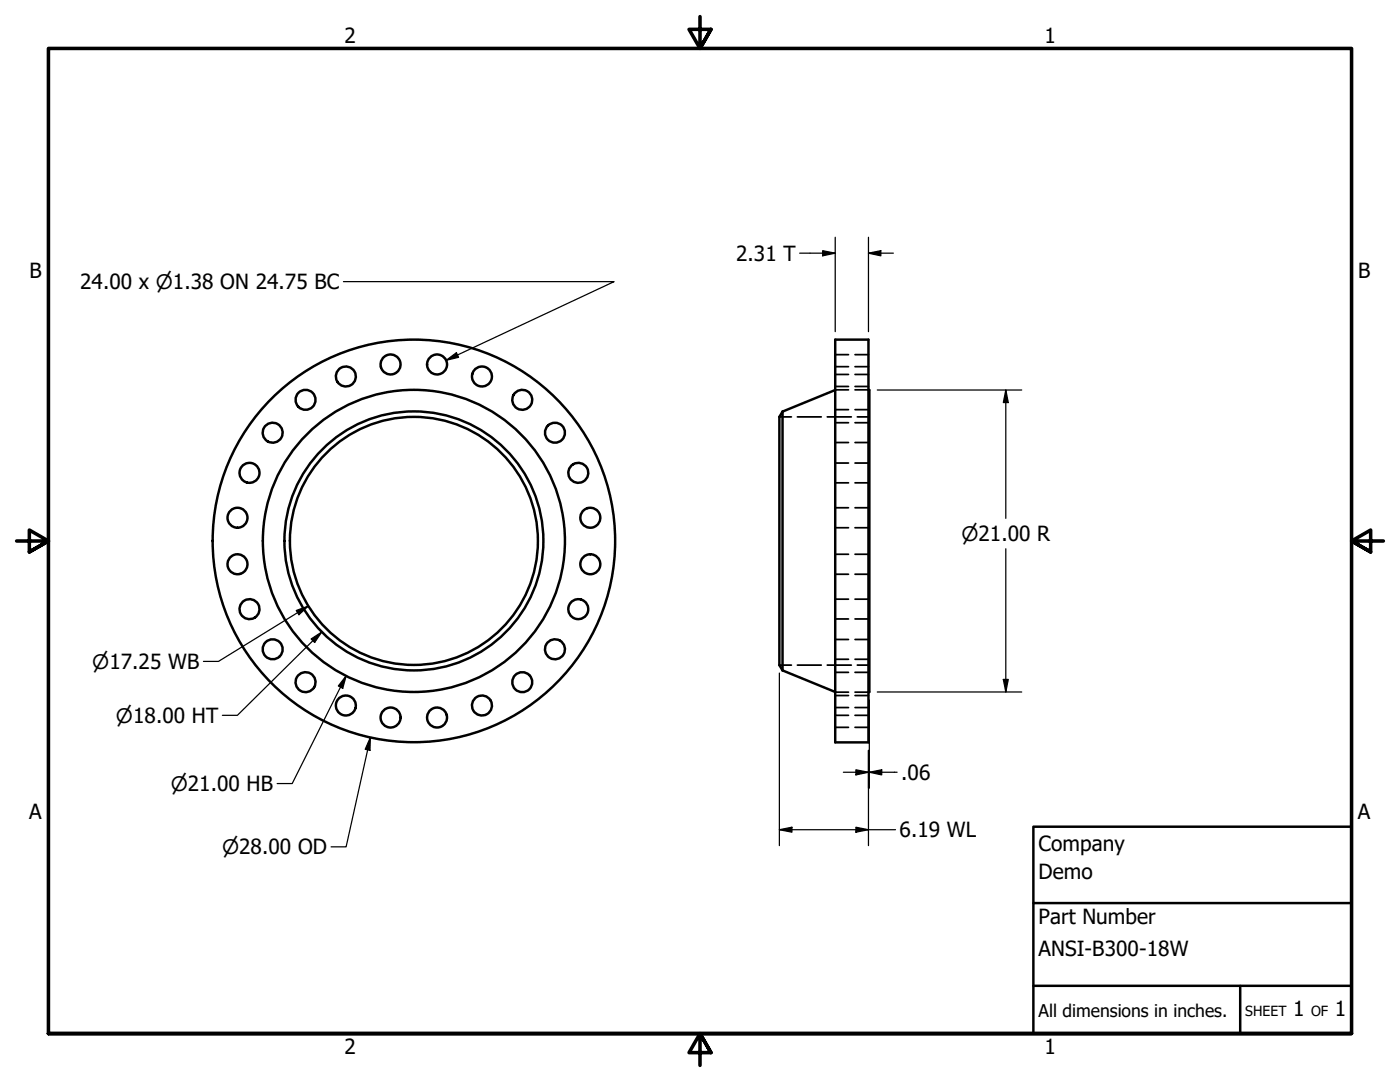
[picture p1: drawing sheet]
<svg xmlns="http://www.w3.org/2000/svg" width="279mm" height="216mm" viewBox="0 0 279 216" stroke-linecap="round" stroke-linejoin="round" font-family="sans-serif">
<!-- layer: Visible (ANSI) -->
<g fill="none" stroke="#000" stroke-width=".49">
<path d="M166.7 67.8h6.6v80.3h-6.6zM166.7 77.8l-10.5 4.3M173.3 77.8h.2v60.3h-.2M156.2 82.1v51.7M156.2 82.1l-.7 1.1v49.5l.7 1.1M156.2 133.8l10.5 4.3"/>
<circle cx="61" cy="79.8" r="1.99"/>
<circle cx="69" cy="75.1" r="1.99"/>
<circle cx="77.9" cy="72.7" r="1.99"/>
<circle cx="87.2" cy="72.7" r="1.99"/>
<circle cx="96.2" cy="75.1" r="1.99"/>
<circle cx="104.2" cy="79.8" r="1.99"/>
<circle cx="49.8" cy="94.4" r="1.99"/>
<circle cx="54.4" cy="86.3" r="1.99"/>
<circle cx="110.8" cy="86.3" r="1.99"/>
<circle cx="115.4" cy="94.4" r="1.99"/>
<circle cx="47.4" cy="112.6" r="1.99"/>
<circle cx="47.4" cy="103.3" r="1.99"/>
<circle cx="82.6" cy="107.9" r="25.8"/>
<circle cx="82.6" cy="107.9" r="24.8"/>
<circle cx="82.6" cy="107.9" r="30.1"/>
<circle cx="82.6" cy="107.9" r="40.2"/>
<circle cx="117.8" cy="112.6" r="1.99"/>
<circle cx="117.8" cy="103.3" r="1.99"/>
<circle cx="49.8" cy="121.5" r="1.99"/>
<circle cx="54.4" cy="129.6" r="1.99"/>
<circle cx="61" cy="136.1" r="1.99"/>
<circle cx="104.2" cy="136.1" r="1.99"/>
<circle cx="110.8" cy="129.6" r="1.99"/>
<circle cx="115.4" cy="121.5" r="1.99"/>
<circle cx="69" cy="140.8" r="1.99"/>
<circle cx="77.9" cy="143.2" r="1.99"/>
<circle cx="87.2" cy="143.2" r="1.99"/>
<circle cx="96.2" cy="140.8" r="1.99"/>
</g>
<!-- layer: Hidden (ANSI) -->
<g fill="none" stroke="#000" stroke-width=".35">
<path d="M166.7 77.1h2.6M166.7 73.2h2.6M166.7 77.8h2.6M166.7 74.7h2.6M166.7 70.8h2.6M170.6 77.1h2.7M170.6 73.2h2.7M170.6 77.8h2.7M170.6 74.7h2.7M170.6 70.8h2.7M155.5 83.2h2.4M159.1 83.2h4.8"/>
<path d="M165.1 83.2h4.8M166.7 81.7h2.6M166.7 88.3h2.6M166.7 84.3h2.6M166.7 96.3h2.6M166.7 92.4h2.6M170.6 81.7h2.7M170.6 88.3h2.7M170.6 84.3h2.7M170.6 96.3h2.7M170.6 92.4h2.7M171.1 83.2h2.4"/>
<path d="M166.7 105.3h2.6M166.7 101.3h2.6M166.7 114.6h2.6M166.7 110.6h2.6M166.7 119.6h2.6M170.6 105.3h2.7M170.6 101.3h2.7M170.6 114.6h2.7M170.6 110.6h2.7M170.6 119.6h2.7M155.5 132.7h2.4M159.1 132.7h4.8"/>
<path d="M165.1 132.7h4.8M166.7 123.5h2.6M166.7 131.6h2.6M166.7 127.6h2.6M166.7 138.1h2.6M166.7 134.2h2.6M166.7 138.8h2.6M170.6 123.5h2.7M170.6 131.6h2.7M170.6 127.6h2.7M170.6 138.1h2.7M170.6 134.2h2.7"/>
<path d="M170.6 138.8h2.7M171.1 132.7h2.4M166.7 142.7h2.6M166.7 145.1h2.6M166.7 141.2h2.6M170.6 142.7h2.7M170.6 145.1h2.7M170.6 141.2h2.7"/>
</g>
<!-- layer: Border (ANSI) -->
<path d="M139.7 3.3v6.4l-2.2-3.8h4.4l-2.2 3.8 2.2-3.8M3.3 107.9h6.4l-3.8-2.1v4.3l3.8-2.2-3.8 2.2M276.1 107.9h-6.4l3.8-2.1v4.3l-3.8-2.2 3.8 2.2M9.7 206.2v-196.5h260v196.5h-260h260M141.9 210l-2.2-3.8 2.2 3.8h-4.4l2.2-3.8v6.4" fill="none" stroke="#000" stroke-width=".71"/>
<!-- layer: Title (ANSI) -->
<path d="M206.2 165h63.5v41.2h-63.5zM206.2 196.7h63.5M206.2 180.2h63.5M247.5 196.7v9.5" fill="none" stroke="#000" stroke-width=".49"/>
<!-- layer: Dimension (ANSI) -->
<g fill="none" stroke="#000" stroke-width=".25">
<path d="M68.5 56.2h54.1l-33.6 15.7M159.6 50.5h7.1M164.2 50l2.5 .5-2.5 .5zM166.7 47.3v18.9M173.3 50.5l2.5-.5v1zM173.3 50.5h5M173.3 47.3v18.9M89 71.9l2.1-1.5 .4 .9zM175.1 77.8h28.8M200.7 77.8l.5 2.5h-1zM200.7 77.8v25.6M200.7 109.5v28.6"/>
<path d="M59.1 121.8l2.4-.9-1.8 1.8zM61.5 120.9l-17.9 11.1h-3M62.1 127.5l2.1-1.4-1.4 2.1zM64.2 126.1l-16.8 16.6h-3M69.1 134.9l-.7 2.4-.9-.4zM69.1 134.9l-10.8 21.5h-3M155.5 134.3v34.4M173.5 139.7v17.6M175.1 138.1h28.8M200.2 135.6h1l-.5 2.5zM73.9 147.2l-.1 2.5-.9-.2zM73.9 147.2l-4.8 21.8h-3"/>
<path d="M168.3 154.1h5M170.8 153.6l2.5 .5-2.5 .5zM173.3 149.7v19M173.5 154.1l2.5-.5v1zM173.5 154.1h5.5M155.5 165.6l2.5-.5v1zM155.5 165.6h23.2M170.8 165.1l2.5 .5-2.5 .5z"/>
</g>
<g fill="#000">
<path d="M164.2 50l2.5 .5-2.5 .5z" fill-rule="evenodd"/>
<path d="M173.3 50.5l2.5-.5v1z" fill-rule="evenodd"/>
<path d="M89 71.9l2.1-1.5 .4 .9z" fill-rule="evenodd"/>
<path d="M200.7 77.8l.5 2.5h-1z" fill-rule="evenodd"/>
<path d="M59.1 121.8l2.4-.9-1.8 1.8z" fill-rule="evenodd"/>
<path d="M62.1 127.5l2.1-1.4-1.4 2.1z" fill-rule="evenodd"/>
<path d="M69.1 134.9l-.7 2.4-.9-.4z" fill-rule="evenodd"/>
<path d="M200.2 135.6h1l-.5 2.5z" fill-rule="evenodd"/>
<path d="M73.9 147.2l-.1 2.5-.9-.2z" fill-rule="evenodd"/>
<path d="M170.8 153.6l2.5 .5-2.5 .5z" fill-rule="evenodd"/>
<path d="M173.5 154.1l2.5-.5v1z" fill-rule="evenodd"/>
<path d="M155.5 165.6l2.5-.5v1z" fill-rule="evenodd"/>
<path d="M170.8 165.1l2.5 .5-2.5 .5z" fill-rule="evenodd"/>
</g>
<g font-size="4.2">
<text x="68.7" y="8.6">2</text>
<text x="208.4" y="8.6">1</text>
<text x="146.9" y="52.1">2.31 T</text>
<text x="5.9" y="55.5">B</text>
<text x="16" y="57.7">24.00 x ⌀1.38 ON 24.75 BC</text>
<text x="271" y="55.5">B</text>
<text x="179.8" y="155.6">.06</text>
<text x="5.8" y="163.4">A</text>
<text x="179.5" y="167.1">6.19 WL</text>
<text x="271" y="163.4">A</text>
<text x="207.3" y="169.8">Company</text>
<text x="207.3" y="175.4">Demo</text>
<text x="207.3" y="184.4">Part Number</text>
<text x="207.3" y="190.7">ANSI-B300-18W</text>
<text x="258.1" y="202.8">1</text>
<text x="266.4" y="202.8">1</text>
<text x="68.7" y="210.3">2</text>
<text x="208.4" y="210.3">1</text>
</g>
<g font-size="4">
<text x="191.9" y="107.9">⌀21.00 R</text>
<text x="18.4" y="133.5">⌀17.25 WB</text>
<text x="23.1" y="144.2">⌀18.00 HT</text>
<text x="34.1" y="157.8">⌀21.00 HB</text>
<text x="44.3" y="170.5">⌀28.00 OD</text>
</g>
<text font-size="3.5" x="207.3" y="202.9">All dimensions in inches.</text>
<g font-size="2.8">
<text x="248.5" y="202.8">SHEET</text>
<text x="261.7" y="202.8">OF</text>
</g>
</svg>
